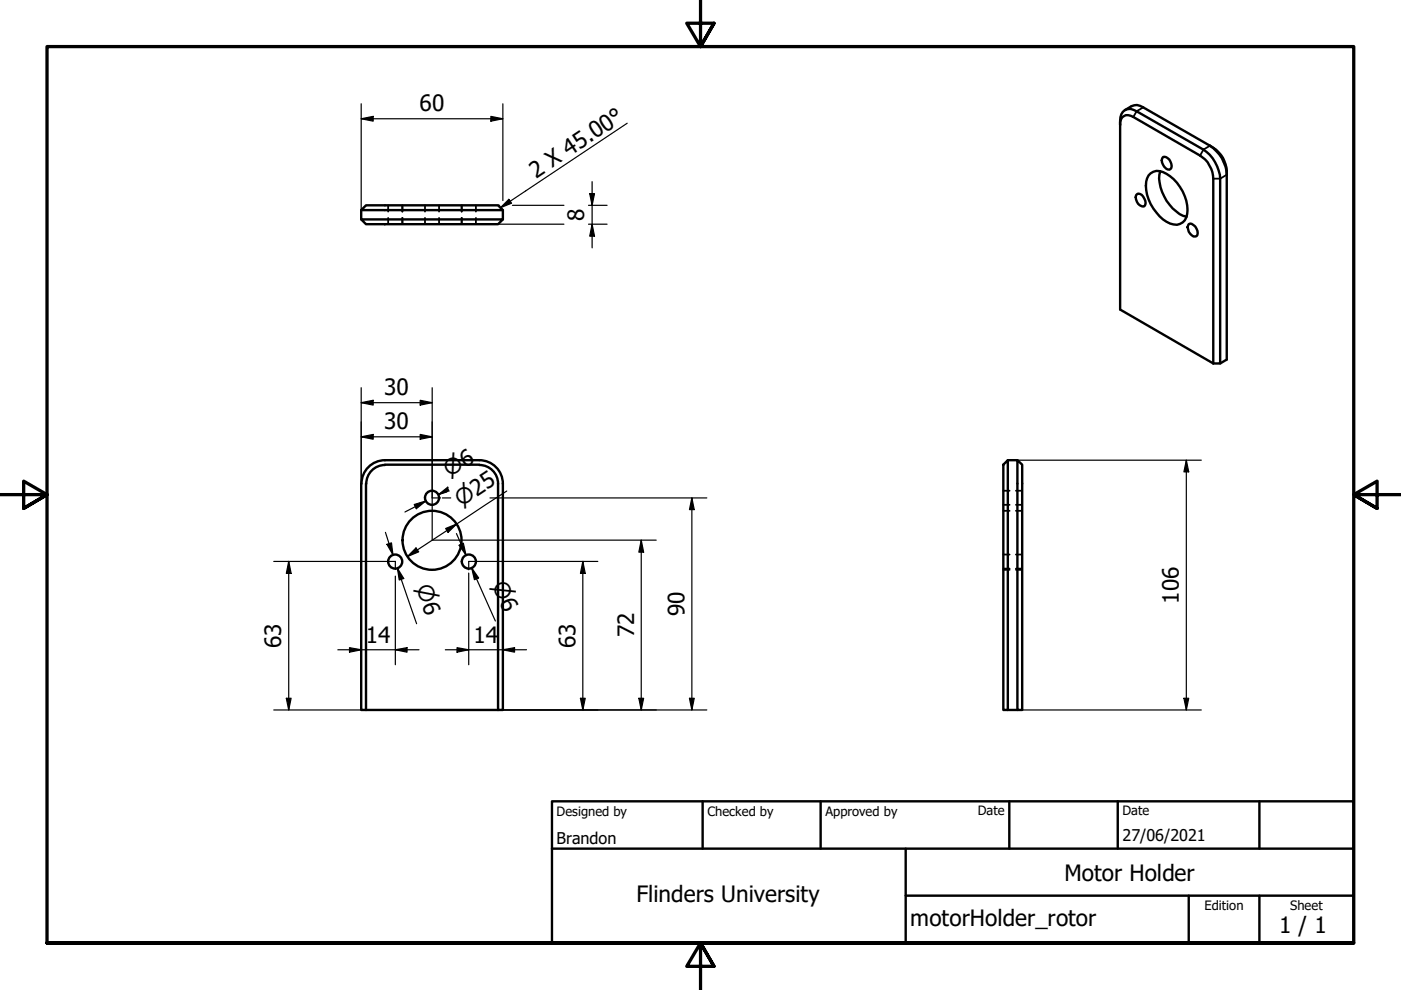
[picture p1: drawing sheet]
<svg xmlns="http://www.w3.org/2000/svg" width="297mm" height="210mm" viewBox="0 0 297 210" stroke-linecap="round" stroke-linejoin="round" font-family="sans-serif">
<!-- layer: Visible (ISO) -->
<g fill="none" stroke="#000" stroke-width=".51">
<path d="M237.5 26.5a1.71 1.71 0 0 1 .8-1.9 1.71 1.71 0 0 1 2 .2l14.1 8.2a6.3 6.3 0 0 1 2.8 4.9v39.2M238.1 23.7a2.12 2.12 0 0 1 2.9-.1l14.1 8.1a8.2 8.2 0 0 1 3.6 6.2v39.2h-1.5l-19.7-11.5v-40l.2-1.4zM238.5 23.3a3 3 0 0 1 3.9-.5l14.1 8.1M243.5 37.2a2.64 2.64 0 0 1 3.8-.3 9.2 9.2 0 0 1 4.4 8.4 2.63 2.63 0 0 1-1.6 2.2 2.63 2.63 0 0 1-2.8-.5 9.4 9.4 0 0 1-4.3-8.5zM246 36.3a8.3 8.3 0 0 0 2 7.1 7.2 7.2 0 0 0 3.6 2.5M246.6 33.3a1.7 1.7 0 0 1 1.6 2.5 1.49 1.49 0 0 1-1.8-1.3l-.1-.5zM256.5 30.9a6.3 6.3 0 0 1 3.6 6.2v39.1l-1.4 .9M256.5 30.9a7.7 7.7 0 0 1 3.6 6.2M76.6 44.5l1-1h28l1 1zM76.6 46.5h30l-1 1h-28zM76.6 44.5v2M106.6 44.5v2"/>
<path d="M241 41.2a1.17 1.17 0 0 1 1.6 .9 1.1 1.1 0 0 1-.2 1.7 1.84 1.84 0 0 1-1.4-2.6zM252 47.5a1.1 1.1 0 0 1 1.4 .5 1.74 1.74 0 0 1 .3 2.1 1.54 1.54 0 0 1-1.8-1.5l-.1-.4zM81.6 97.6h20a5 5 0 0 1 5 5M81.6 98.5h20M81.6 98.6a4 4 0 0 0-3.9 4M81.6 97.6a5 5 0 0 0-5 5M101.6 98.6a4 4 0 0 1 4 4M213.7 97.6v52.9h-1v-52zM213.7 97.6h2M215.7 97.6l1 .9v52h-1zM76.6 102.5v48h1v-48M105.6 102.5v48h1v-48"/>
<path d="M77.6 150.5h28M213.7 150.5h2"/>
<circle cx="83.8" cy="119.1" r="1.49"/>
<circle cx="91.6" cy="105.5" r="1.49"/>
<circle cx="91.6" cy="114.6" r="6.3"/>
<circle cx="99.4" cy="119.1" r="1.49"/>
</g>
<!-- layer: Hidden (ISO) -->
<g fill="none" stroke="#000" stroke-width=".38">
<path d="M82.3 43.5v1.4M82.3 46.2v1.3M85.3 43.5v1.4M85.3 46.2v1.3M90.1 43.5v1.4M90.1 46.2v1.3M93.1 43.5v1.4M93.1 46.2v1.3M97.9 43.5v1.4M97.9 46.2v1.3M100.9 43.5v1.4M100.9 46.2v1.3"/>
<path d="M212.7 108.3h1.4M212.7 107h1.4M212.7 104h1.4M212.7 117.6h1.4M215.4 108.3h1.3M215.4 107h1.3M215.4 104h1.3M215.4 117.6h1.3M212.7 120.8h1.4M212.7 120.6h1.4M215.4 120.8h1.3M215.4 120.6h1.3"/>
</g>
<!-- layer: Visible Narrow (ISO) -->
<path d="M242.4 22.8l-1.4 .8-.7 1.2M256.5 30.9l-1.4 .8-.7 1.3M260.1 37.1l-1.4 .8h-1.5" fill="none" stroke="#000" stroke-width=".38"/>
<!-- layer: Border (ISO) -->
<path d="M148.5 -.1v10l-2.9-5h5.8l-2.9 5 2.9-5M0 104.9h10l-5-2.9v5.8l5-2.9-5 2.9M297 104.9h-10l5-2.9v5.8l-5-2.9 5 2.9M10 199.9v-190h277v190h-277h277M151.4 204.9l-2.9-5 2.9 5h-5.8l2.9-5v10" fill="none" stroke="#000" stroke-width=".7"/>
<!-- layer: Title (ISO) -->
<path d="M117 169.9h170v30h-170zM117 179.9h170M149 169.9v10M174 169.9v10M192 179.9v20M214 169.9v10M237 169.9v10M267 169.9v10M192 189.9h95M252 189.9v10M267 189.9v10" fill="none" stroke="#000" stroke-width=".51"/>
<!-- layer: Dimension (ISO) -->
<g fill="none" stroke="#000" stroke-width=".25">
<path d="M76.6 25.2l2.5-.5v1zM76.6 25.2h30M76.6 22v22.5M104.1 24.7l2.5 .5-2.5 .5zM106.6 22v20.5M125.5 38.5v14M105.6 47.5h14M105.6 43.5h.3M108.6 43.5h11M124.8 47.5h3.9M124.8 43.5h3.9M125 41.1h1l-.5 2.4z"/>
<path d="M125.5 47.5l.5 2.6h-1zM76.6 85.4l2.5-.5v1zM76.6 92.6l2.5-.5v1zM76.6 82.2v20.3M76.6 85.4h15M76.6 92.6h15M89.1 84.9l2.5 .5-2.5 .5zM89.1 92.1l2.5 .5-2.5 .5zM91.6 82.2v32.3h47.5M215.7 97.6h39M251.5 97.6l.5 2.4h-1zM251.5 97.6v52.9"/>
<path d="M58 119h25.8v1.7M61.2 119l.5 2.6h-1zM61.2 119v31.5M81.7 112.9l1.6 4.7M82 115.4l1-.3 .3 2.5zM86.4 118l1.8-1.8 .6 .8zM87.8 107l2.5-.8-2 1.7zM90.3 106.2l-4.4 2.4M91.6 105.6h1.8M93.8 105.6h1.8M94.5 112l2.3-.9-1.8 1.8zM95 103.4l-.1-.1-1.9 1.6 1.6-.9-1.6 .9 1.7-.6"/>
<path d="M96.8 113.1l2 4.6M97.3 115.6l.9-.4 .6 2.5zM103.9 105.6h46M107.4 104.1l-21 13.9M123.6 119l.5 2.6h-1zM123.6 119v31.5M126.7 119h-27.3v1.8M136 114.5l.5 2.6h-1.1zM136 114.5v36M146.7 105.6l.5 2.4h-1zM146.7 105.6v44.9M71.6 137.8h17.2"/>
<path d="M74.1 137.3l2.5 .5-2.5 .5zM83.8 137.8l2.5-.5v1zM83.8 122.1v18.8M84.3 120.5l1.3 2.2-1 .3zM85.1 122.8l-.8-2.3 4 11.7M94.4 137.8h17.2M96.9 137.3l2.5 .5-2.5 .5zM99.4 121.5v19.4M100 120.4l1.5 2.1-.9 .4zM101 122.7l-1-2.3 5 11.3M106.6 137.8l2.5-.5v1zM58 150.5h19.6"/>
<path d="M60.7 148.1h1l-.5 2.4zM105.6 150.5h44.3M123.1 148.1h1l-.5 2.4zM135.4 148.1h1.1l-.5 2.4zM146.2 148.1h1l-.5 2.4zM215.7 150.5h39M251 148.1h1l-.5 2.4z"/>
</g>
<g fill="#000">
<path d="M76.6 25.2l2.5-.5v1z" fill-rule="evenodd"/>
<path d="M104.1 24.7l2.5 .5-2.5 .5z" fill-rule="evenodd"/>
<path d="M125 41.1h1l-.5 2.4z" fill-rule="evenodd"/>
<path d="M125.5 47.5l.5 2.6h-1z" fill-rule="evenodd"/>
<path d="M76.6 85.4l2.5-.5v1z" fill-rule="evenodd"/>
<path d="M76.6 92.6l2.5-.5v1z" fill-rule="evenodd"/>
<path d="M89.1 84.9l2.5 .5-2.5 .5z" fill-rule="evenodd"/>
<path d="M89.1 92.1l2.5 .5-2.5 .5z" fill-rule="evenodd"/>
<path d="M82 115.4l1-.3 .3 2.5z" fill-rule="evenodd"/>
<path d="M86.4 118l1.8-1.8 .6 .8z" fill-rule="evenodd"/>
<path d="M87.8 107l2.5-.8-2 1.7z" fill-rule="evenodd"/>
<path d="M93 104.9l1.9-1.6 .5 .9z" fill-rule="evenodd"/>
<path d="M94.5 112l2.3-.9-1.8 1.8z" fill-rule="evenodd"/>
<path d="M97.3 115.6l.9-.4 .6 2.5z" fill-rule="evenodd"/>
<path d="M136 114.5l.5 2.6h-1.1z" fill-rule="evenodd"/>
<path d="M146.7 105.6l.5 2.4h-1z" fill-rule="evenodd"/>
<path d="M251.5 97.6l.5 2.4h-1z" fill-rule="evenodd"/>
<path d="M61.2 119l.5 2.6h-1z" fill-rule="evenodd"/>
<path d="M74.1 137.3l2.5 .5-2.5 .5z" fill-rule="evenodd"/>
<path d="M84.3 120.5l1.3 2.2-1 .3z" fill-rule="evenodd"/>
<path d="M83.8 137.8l2.5-.5v1z" fill-rule="evenodd"/>
<path d="M96.9 137.3l2.5 .5-2.5 .5z" fill-rule="evenodd"/>
<path d="M100 120.4l1.5 2.1-.9 .4z" fill-rule="evenodd"/>
<path d="M106.6 137.8l2.5-.5v1z" fill-rule="evenodd"/>
<path d="M123.6 119l.5 2.6h-1z" fill-rule="evenodd"/>
<path d="M60.7 148.1h1l-.5 2.4z" fill-rule="evenodd"/>
<path d="M123.1 148.1h1l-.5 2.4z" fill-rule="evenodd"/>
<path d="M135.4 148.1h1.1l-.5 2.4z" fill-rule="evenodd"/>
<path d="M146.2 148.1h1l-.5 2.4z" fill-rule="evenodd"/>
<path d="M251 148.1h1l-.5 2.4z" fill-rule="evenodd"/>
</g>
<!-- layer: Symbol (ISO) -->
<path d="M133 26.1l-26.9 17.9M106.1 44l1.8-1.7 .6 .8z" fill="none" stroke="#000" stroke-width=".25"/>
<path d="M106.1 44l1.8-1.7 .6 .8z" fill-rule="evenodd" fill="#000"/>
<g font-size="4.8">
<text x="89" y="23.6">60</text>
<text x="113.7" y="38" transform="rotate(-34 113.7 38)">2 X 45.00°</text>
<text x="123.9" y="46.8" transform="rotate(-90 123.9 46.8)">8</text>
<text x="81.5" y="83.8">30</text>
<text x="81.5" y="91">30</text>
<text x="145.1" y="130.7" transform="rotate(-90 145.1 130.7)">90</text>
<text x="249.9" y="128" transform="rotate(-90 249.9 128)">106</text>
<text x="59.6" y="137.4" transform="rotate(-90 59.6 137.4)">63</text>
<text x="77.6" y="136.2">14</text>
<text x="100.4" y="136.2">14</text>
<text x="122" y="137.4" transform="rotate(-90 122 137.4)">63</text>
<text x="134.4" y="135.2" transform="rotate(-90 134.4 135.2)">72</text>
<text x="134.9" y="191.3">Flinders University</text>
<text x="225.7" y="186.7">Motor Holder</text>
<text x="193" y="196.4">motorHolder_rotor</text>
<text x="271.2" y="197.8">1 / 1</text>
</g>
<g font-size="4.6">
<text x="95.1" y="101.1" transform="rotate(-27 95.1 101.1)">⌀6</text>
<text x="97.8" y="107.5" transform="rotate(-33 97.8 107.5)">⌀25</text>
<text x="88.2" y="124.6" transform="rotate(71 88.2 124.6)">⌀6</text>
<text x="104.3" y="124.1" transform="rotate(66 104.3 124.1)">⌀6</text>
</g>
<g font-size="3.4">
<text x="118" y="178.9">Brandon</text>
<text x="238" y="178.3">27/06/2021</text>
</g>
<g font-size="2.7">
<text x="118" y="173">Designed by</text>
<text x="150" y="173">Checked by</text>
<text x="175" y="173">Approved by</text>
<text x="207.3" y="172.9">Date</text>
<text x="238" y="172.9">Date</text>
<text x="255.4" y="193">Edition</text>
<text x="273.6" y="193">Sheet</text>
</g>
</svg>
